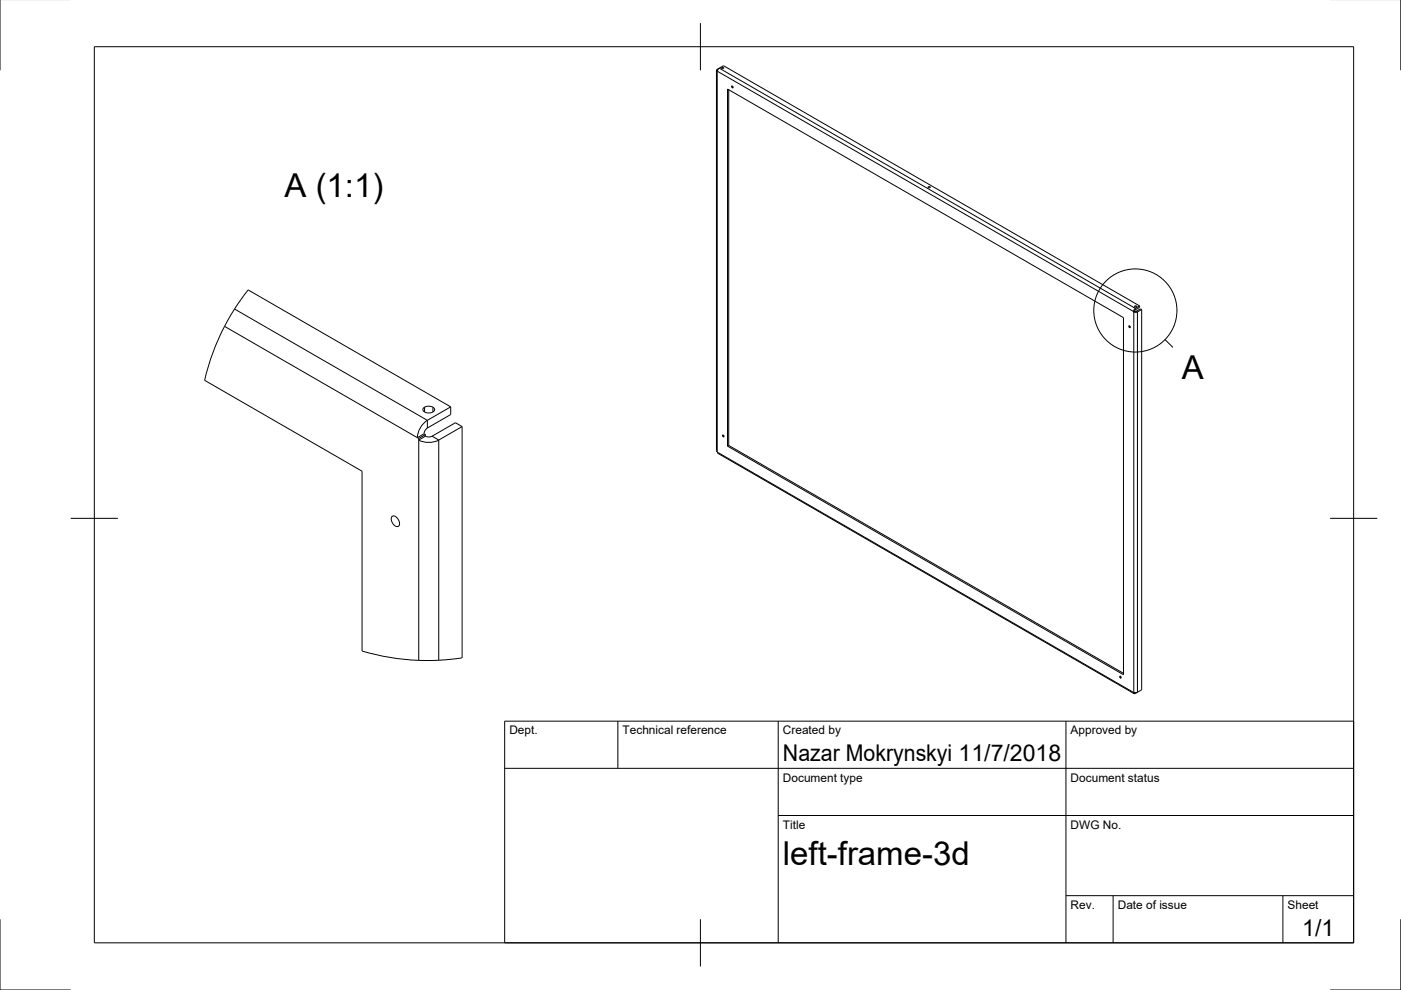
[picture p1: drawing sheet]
<svg xmlns="http://www.w3.org/2000/svg" width="297mm" height="210mm" viewBox="0 0 297 210" stroke-linecap="round" stroke-linejoin="round" font-family="sans-serif">
<!-- layer: Visible -->
<g fill="none" stroke="#000" stroke-width=".21">
<path d="M151.9 14.9v80.7l.2 .4 88.3 51.1M152.1 15.1l-.2-.3 .2-.1 1.3-.8 88.2 51M152.1 15.1h.1M152.5 14.5l-.4 .6M153 14.4l.3-.1 .1 .1-.3 .1zM154.2 18.9l84 48.4v75.8l-84-48.5zM154.5 19v75.4M155.2 18.2l.2 .2v.2l-.2-.1zM196.8 39.6l.4 .1-.3 .1zM239.4 69.1l.2 .1v.3l-.2-.2zM240.3 66.1h.1M240.4 66.1h.1"/>
<path d="M240.6 64.9l.3-.1 .1 .2-.3 .1zM240.6 65.9h.1M240.6 65.9l-.3 .2M240.6 65.9v.1M240.6 65.9l-.2 .2M240.6 66l-.2 .1M241.6 64.9v.3l-1 .7M241.6 64.9l-1.1 .7-.2 .5M242.1 65.6l-.3-.1-1.2 .5M242.1 65.6l-1.2 .6-.5-.1M242.1 65.6v80.7l-.9 .5M88.5 92.8l.3 .2"/>
<path d="M88.8 93v.3M89.8 86.5l.6-.3h.8l.7 .2 .2 .5-.5 .5-1.1 .1-.8-.4v-.3zM89.9 92l.3 .1M89.9 92l-1.4 .8M90.2 92.1v.4M90.2 92.1l-1.4 .9M90.2 92.5l-1.4 .8M95.6 86.3l-43-24.8-2.5 3.4-2.3 3.9a48.5 48.5 0 0 0-4.4 11.8l33.4 19.3v38.1a48.5 48.5 0 0 0 12.8 2l4.1-.1 4.3-.4v-49.1M95.6 86.3l-5 2.8a4.7 4.7 0 0 0-2.1 3.7M95.6 86.3v1.6l-5 2.9a1.56 1.56 0 0 0-.7 1.2M98 90.4l-1.4-.8-5 2.9a1.56 1.56 0 0 1-1.4 0M98 90.4l-5 2.9a4.7 4.7 0 0 1-4.2 0"/>
<path d="M153.2 92.2l.3 .2v.2l-.3-.1zM154.5 94.4l-.3 .2M154.5 94.4l83.7 48.4M83.2 109.4a1.44 1.44 0 0 1 1.3 2.2 1.44 1.44 0 0 1-1.3-2.2zM237.4 143.4l.3 .1v.3l-.3-.2zM240.4 146.8h.1M241.2 146.8l-.7 .3-.1-.3M241.2 146.8h-.8"/>
</g>
<!-- layer: Visible Narrow -->
<g fill="none" stroke="#000" stroke-width=".21">
<path d="M152.1 14.7l.1 .1M152.1 15.2v80.6M152.1 15.1l88.2 51M152.5 14.5l88.2 50.9v.3M153.1 14.3v.2M153.4 14.3v.2M196.8 39.6v.2M197.2 39.6v.2M47.6 69.2l40.9 23.6M49.7 65.5l40.9 23.6v1.7M240.4 66.1v80.7M240.6 64.9v.2"/>
<path d="M240.9 66l.3 .1v80.7M240.9 64.9v.2M88.8 93.3v46.7M90 86.3v1.1M91.6 92.5l1.4 .8v46.7M91.8 86.3v1.1M152.1 95.9l88.2 50.9M240.7 146.9v.1"/>
</g>
<!-- layer: Border -->
<path d="M0 -.1v15M297 -.1v15M20 9.9h267v190h-267zM148.5 4.9v10M15 109.9h10M282 109.9h10M0 194.9v15h15M148.5 194.9v10M297 194.9v15h-15" fill="none" stroke="#000" stroke-width=".21"/>
<!-- layer: TitleBlock -->
<path d="M107 152.9h180v47h-180zM131 152.9v10M165 152.9v47M226 152.9v47M107 162.9h180M165 172.9h122M226 189.9h61M236 189.9v10M272 189.9v10" fill="none" stroke="#000" stroke-width=".21"/>
<!-- layer: Annotations -->
<g fill="none" stroke="#000" stroke-width=".21">
<path d="M247 72l1.7 1.7"/>
<circle cx="240.7" cy="65.8" r="8.8"/>
</g>
<g font-size="7">
<text x="60.3" y="41.7">A (1:1)</text>
<text x="250.6" y="80.3">A</text>
<text x="166" y="183.4">left-frame-3d</text>
</g>
<g font-size="4.9">
<text x="166" y="161.4">Nazar Mokrynskyi 11/7/2018</text>
<text x="276.1" y="198.6">1/1</text>
</g>
<g font-size="2.5">
<text x="108" y="155.7">Dept.</text>
<text x="132" y="155.7">Technical reference</text>
<text x="166" y="155.7">Created by</text>
<text x="227" y="155.7">Approved by</text>
<text x="166" y="165.7">Document type</text>
<text x="227" y="165.7">Document status</text>
<text x="166" y="175.7">Title</text>
<text x="227" y="175.7">DWG No.</text>
<text x="227" y="192.7">Rev.</text>
<text x="237" y="192.7">Date of issue</text>
<text x="273" y="192.7">Sheet</text>
</g>
</svg>
